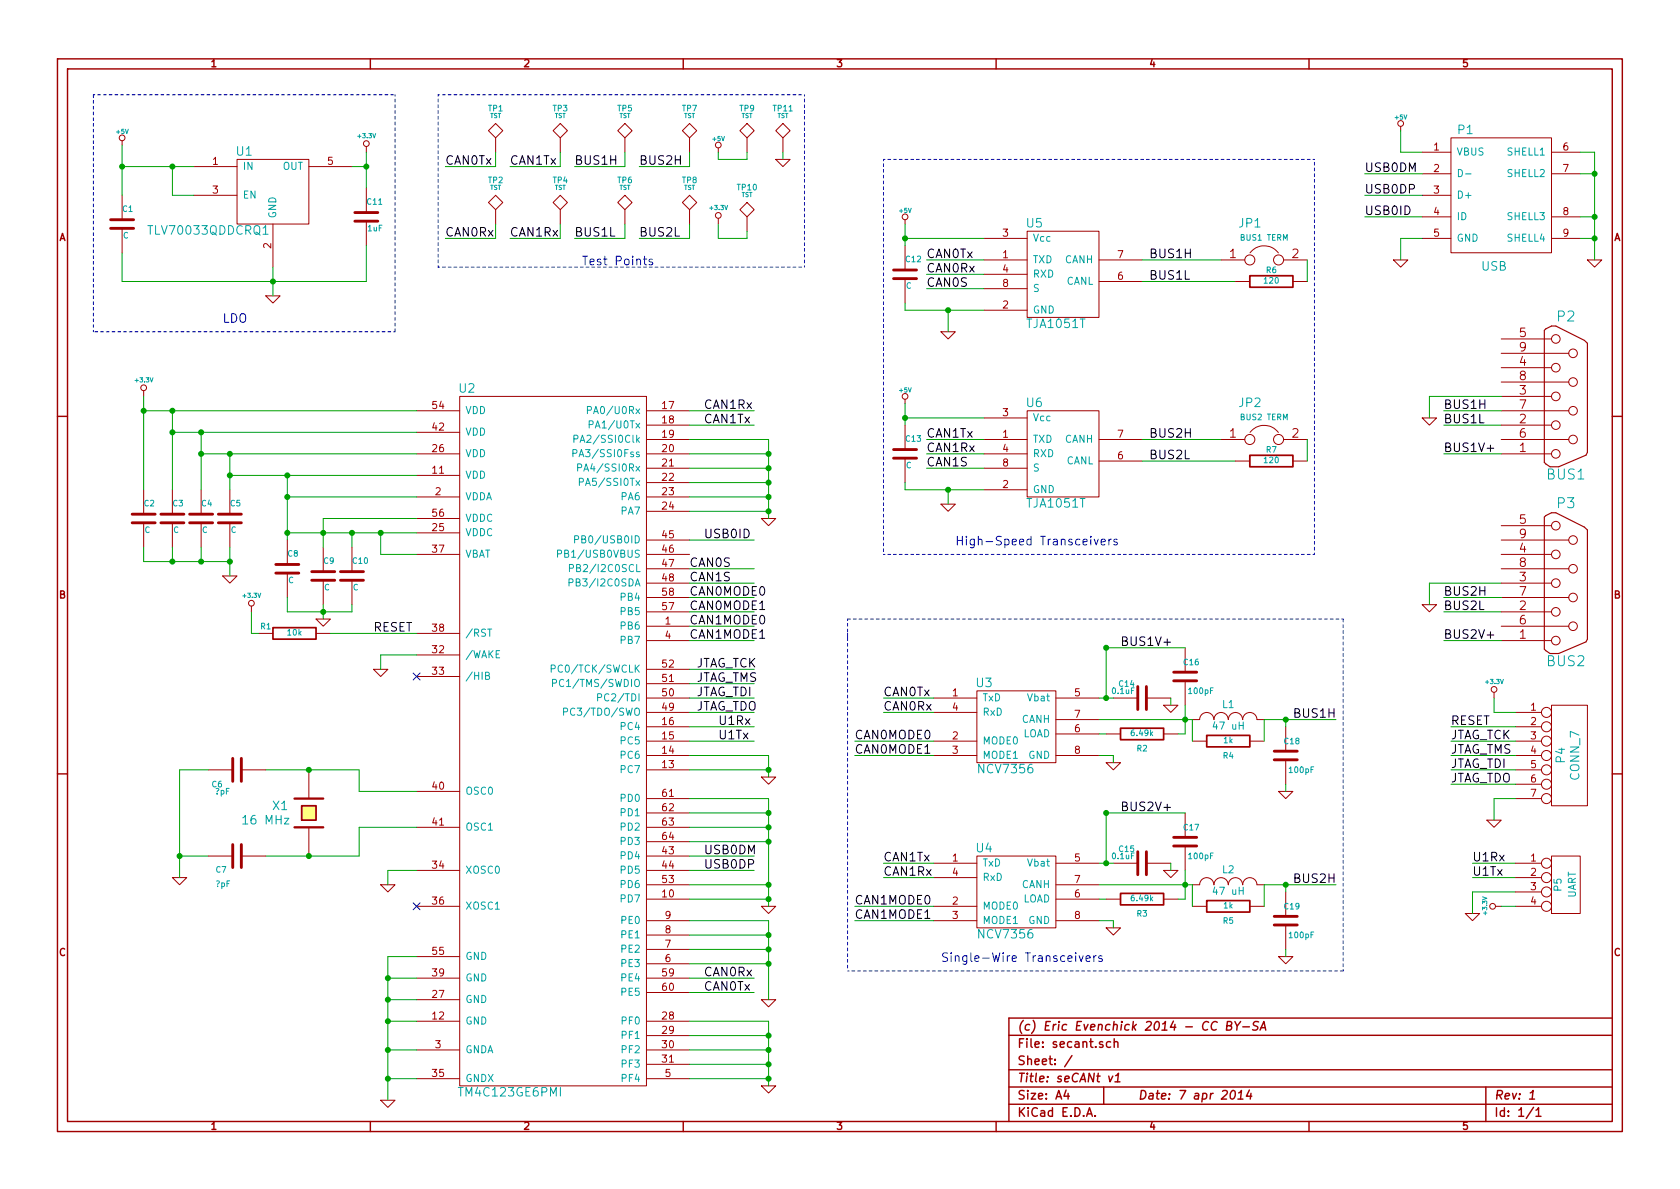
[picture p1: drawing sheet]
EESchema Schematic File Version 2
LIBS:power
LIBS:device
LIBS:transistors
LIBS:conn
LIBS:linear
LIBS:regul
LIBS:74xx
LIBS:cmos4000
LIBS:adc-dac
LIBS:memory
LIBS:xilinx
LIBS:special
LIBS:microcontrollers
LIBS:dsp
LIBS:microchip
LIBS:analog_switches
LIBS:motorola
LIBS:texas
LIBS:intel
LIBS:audio
LIBS:interface
LIBS:digital-audio
LIBS:philips
LIBS:display
LIBS:cypress
LIBS:siliconi
LIBS:opto
LIBS:atmel
LIBS:contrib
LIBS:valves
LIBS:secant
EELAYER 27 0
EELAYER END
$Descr A4 11693 8268
encoding utf-8
Sheet 1 1
Title "seCANt v1"
Date "7 apr 2014"
Rev "1"
Comp "(c) Eric Evenchick 2014 - CC BY-SA"
Comment1 ""
Comment2 ""
Comment3 ""
Comment4 ""
$EndDescr
Text Label 4900 6800 0    60   ~ 0
CAN0Rx
Text Label 4900 6900 0    60   ~ 0
CAN0Tx
Text Label 4900 2850 0    60   ~ 0
CAN1Rx
Text Label 4900 2950 0    60   ~ 0
CAN1Tx
Text Label 4900 5950 0    60   ~ 0
USB0DM
Text Label 4900 6050 0    60   ~ 0
USB0DP
$Comp
L TM4C123GE6PMI U2
U 1 1
P 3850 5250
F 0 "U2" H 3250 7800 60  0000 C CNN
F 1 "TM4C123GE6PMI" H 3550 2900 60  0000 C CNN
F 2 "" H 3850 5250 60  0000 C CNN
F 3 "" H 3850 5250 60  0000 C CNN
	1    3850 5250
	1    0    0    -1  
$EndComp
Text Label 4850 4650 0    60   ~ 0
JTAG_TCK
Text Label 4850 4750 0    60   ~ 0
JTAG_TMS
Text Label 4850 4850 0    60   ~ 0
JTAG_TDI
Text Label 4850 4950 0    60   ~ 0
JTAG_TDO
$Comp
L +3.3V #PWR2
U 1 1
P 1000 2750
F 0 "#PWR2" H 1000 2710 30  0001 C CNN
F 1 "+3.3V" H 1000 2860 30  0000 C CNN
F 2 "" H 1000 2750 60  0000 C CNN
F 3 "" H 1000 2750 60  0000 C CNN
	1    1000 2750
	1    0    0    -1  
$EndComp
$Comp
L C C10
U 1 1
P 2450 4000
F 0 "C10" H 2450 4100 40  0000 L CNN
F 1 "C" H 2456 3915 40  0000 L CNN
F 2 "~" H 2488 3850 30  0000 C CNN
F 3 "~" H 2450 4000 60  0000 C CNN
	1    2450 4000
	1    0    0    -1  
$EndComp
$Comp
L C C9
U 1 1
P 2250 4000
F 0 "C9" H 2250 4100 40  0000 L CNN
F 1 "C" H 2256 3915 40  0000 L CNN
F 2 "~" H 2288 3850 30  0000 C CNN
F 3 "~" H 2250 4000 60  0000 C CNN
	1    2250 4000
	1    0    0    -1  
$EndComp
$Comp
L C C8
U 1 1
P 2000 3950
F 0 "C8" H 2000 4050 40  0000 L CNN
F 1 "C" H 2006 3865 40  0000 L CNN
F 2 "~" H 2038 3800 30  0000 C CNN
F 3 "~" H 2000 3950 60  0000 C CNN
	1    2000 3950
	1    0    0    -1  
$EndComp
$Comp
L C C5
U 1 1
P 1600 3600
F 0 "C5" H 1600 3700 40  0000 L CNN
F 1 "C" H 1606 3515 40  0000 L CNN
F 2 "~" H 1638 3450 30  0000 C CNN
F 3 "~" H 1600 3600 60  0000 C CNN
	1    1600 3600
	1    0    0    -1  
$EndComp
$Comp
L C C4
U 1 1
P 1400 3600
F 0 "C4" H 1400 3700 40  0000 L CNN
F 1 "C" H 1406 3515 40  0000 L CNN
F 2 "~" H 1438 3450 30  0000 C CNN
F 3 "~" H 1400 3600 60  0000 C CNN
	1    1400 3600
	1    0    0    -1  
$EndComp
$Comp
L C C3
U 1 1
P 1200 3600
F 0 "C3" H 1200 3700 40  0000 L CNN
F 1 "C" H 1206 3515 40  0000 L CNN
F 2 "~" H 1238 3450 30  0000 C CNN
F 3 "~" H 1200 3600 60  0000 C CNN
	1    1200 3600
	1    0    0    -1  
$EndComp
$Comp
L C C2
U 1 1
P 1000 3600
F 0 "C2" H 1000 3700 40  0000 L CNN
F 1 "C" H 1006 3515 40  0000 L CNN
F 2 "~" H 1038 3450 30  0000 C CNN
F 3 "~" H 1000 3600 60  0000 C CNN
	1    1000 3600
	1    0    0    -1  
$EndComp
$Comp
L GND #PWR7
U 1 1
P 2250 4300
F 0 "#PWR7" H 2250 4300 30  0001 C CNN
F 1 "GND" H 2250 4230 30  0001 C CNN
F 2 "" H 2250 4300 60  0000 C CNN
F 3 "" H 2250 4300 60  0000 C CNN
	1    2250 4300
	1    0    0    -1  
$EndComp
$Comp
L GND #PWR4
U 1 1
P 1600 4000
F 0 "#PWR4" H 1600 4000 30  0001 C CNN
F 1 "GND" H 1600 3930 30  0001 C CNN
F 2 "" H 1600 4000 60  0000 C CNN
F 3 "" H 1600 4000 60  0000 C CNN
	1    1600 4000
	1    0    0    -1  
$EndComp
$Comp
L GND #PWR11
U 1 1
P 2700 7650
F 0 "#PWR11" H 2700 7650 30  0001 C CNN
F 1 "GND" H 2700 7580 30  0001 C CNN
F 2 "" H 2700 7650 60  0000 C CNN
F 3 "" H 2700 7650 60  0000 C CNN
	1    2700 7650
	1    0    0    -1  
$EndComp
$Comp
L CRYSTAL X1
U 1 1
P 2150 5650
F 0 "X1" V 2200 5850 60  0000 C CNN
F 1 "16 MHz" V 2100 5950 60  0000 C CNN
F 2 "~" H 2150 5650 60  0000 C CNN
F 3 "~" H 2150 5650 60  0000 C CNN
	1    2150 5650
	0    -1   -1   0   
$EndComp
$Comp
L C C6
U 1 1
P 1650 5350
F 0 "C6" V 1550 5450 40  0000 L CNN
F 1 "?pF" V 1500 5400 40  0000 L CNN
F 2 "~" H 1688 5200 30  0000 C CNN
F 3 "~" H 1650 5350 60  0000 C CNN
	1    1650 5350
	0    -1   -1   0   
$EndComp
$Comp
L C C7
U 1 1
P 1650 5950
F 0 "C7" V 1750 5800 40  0000 L CNN
F 1 "?pF" V 1850 5800 40  0000 L CNN
F 2 "~" H 1688 5800 30  0000 C CNN
F 3 "~" H 1650 5950 60  0000 C CNN
	1    1650 5950
	0    1    1    0   
$EndComp
$Comp
L GND #PWR3
U 1 1
P 1250 6100
F 0 "#PWR3" H 1250 6100 30  0001 C CNN
F 1 "GND" H 1250 6030 30  0001 C CNN
F 2 "" H 1250 6100 60  0000 C CNN
F 3 "" H 1250 6100 60  0000 C CNN
	1    1250 6100
	1    0    0    -1  
$EndComp
$Comp
L DB9 P2
U 1 1
P 10900 2750
F 0 "P2" H 10900 3300 70  0000 C CNN
F 1 "BUS1" H 10900 2200 70  0000 C CNN
F 2 "~" H 10900 2750 60  0000 C CNN
F 3 "~" H 10900 2750 60  0000 C CNN
	1    10900 2750
	1    0    0    -1  
$EndComp
$Comp
L DB9 P3
U 1 1
P 10900 4050
F 0 "P3" H 10900 4600 70  0000 C CNN
F 1 "BUS2" H 10900 3500 70  0000 C CNN
F 2 "~" H 10900 4050 60  0000 C CNN
F 3 "~" H 10900 4050 60  0000 C CNN
	1    10900 4050
	1    0    0    -1  
$EndComp
Text Label 10050 2850 0    60   ~ 0
BUS1H
Text Label 10050 2950 0    60   ~ 0
BUS1L
Text Label 10050 4150 0    60   ~ 0
BUS2H
Text Label 10050 4250 0    60   ~ 0
BUS2L
$Comp
L TJA1051T U5
U 1 1
P 7350 1900
F 0 "U5" H 7200 2250 60  0000 C CNN
F 1 "TJA1051T" H 7350 1550 60  0000 C CNN
F 2 "" H 7350 1900 60  0000 C CNN
F 3 "" H 7350 1900 60  0000 C CNN
	1    7350 1900
	1    0    0    -1  
$EndComp
$Comp
L TJA1051T U6
U 1 1
P 7350 3150
F 0 "U6" H 7200 3500 60  0000 C CNN
F 1 "TJA1051T" H 7350 2800 60  0000 C CNN
F 2 "" H 7350 3150 60  0000 C CNN
F 3 "" H 7350 3150 60  0000 C CNN
	1    7350 3150
	1    0    0    -1  
$EndComp
Text Label 6450 1900 0    60   ~ 0
CAN0Rx
Text Label 6450 1800 0    60   ~ 0
CAN0Tx
Text Label 6450 3150 0    60   ~ 0
CAN1Rx
Text Label 6450 3050 0    60   ~ 0
CAN1Tx
$Comp
L GND #PWR22
U 1 1
P 6600 2300
F 0 "#PWR22" H 6600 2300 30  0001 C CNN
F 1 "GND" H 6600 2230 30  0001 C CNN
F 2 "" H 6600 2300 60  0000 C CNN
F 3 "" H 6600 2300 60  0000 C CNN
	1    6600 2300
	1    0    0    -1  
$EndComp
$Comp
L GND #PWR23
U 1 1
P 6600 3500
F 0 "#PWR23" H 6600 3500 30  0001 C CNN
F 1 "GND" H 6600 3430 30  0001 C CNN
F 2 "" H 6600 3500 60  0000 C CNN
F 3 "" H 6600 3500 60  0000 C CNN
	1    6600 3500
	1    0    0    -1  
$EndComp
$Comp
L +5V #PWR21
U 1 1
P 6300 2800
F 0 "#PWR21" H 6300 2890 20  0001 C CNN
F 1 "+5V" H 6300 2890 30  0000 C CNN
F 2 "" H 6300 2800 60  0000 C CNN
F 3 "" H 6300 2800 60  0000 C CNN
	1    6300 2800
	1    0    0    -1  
$EndComp
$Comp
L C C13
U 1 1
P 6300 3150
F 0 "C13" H 6300 3250 40  0000 L CNN
F 1 "C" H 6306 3065 40  0000 L CNN
F 2 "~" H 6338 3000 30  0000 C CNN
F 3 "~" H 6300 3150 60  0000 C CNN
	1    6300 3150
	1    0    0    -1  
$EndComp
$Comp
L C C12
U 1 1
P 6300 1900
F 0 "C12" H 6300 2000 40  0000 L CNN
F 1 "C" H 6306 1815 40  0000 L CNN
F 2 "~" H 6338 1750 30  0000 C CNN
F 3 "~" H 6300 1900 60  0000 C CNN
	1    6300 1900
	1    0    0    -1  
$EndComp
$Comp
L +5V #PWR20
U 1 1
P 6300 1550
F 0 "#PWR20" H 6300 1640 20  0001 C CNN
F 1 "+5V" H 6300 1640 30  0000 C CNN
F 2 "" H 6300 1550 60  0000 C CNN
F 3 "" H 6300 1550 60  0000 C CNN
	1    6300 1550
	1    0    0    -1  
$EndComp
Text Label 8000 1800 0    60   ~ 0
BUS1H
Text Label 8000 1950 0    60   ~ 0
BUS1L
Text Label 8000 3050 0    60   ~ 0
BUS2H
Text Label 8000 3200 0    60   ~ 0
BUS2L
$Comp
L TLV700XX U1
U 1 1
P 1900 1300
F 0 "U1" H 1700 1550 60  0000 C CNN
F 1 "TLV70033QDDCRQ1" H 1450 1000 60  0000 C CNN
F 2 "" H 1500 1300 60  0000 C CNN
F 3 "" H 1500 1300 60  0000 C CNN
F 4 "TLV70033QDDCRQ1" H 1900 1300 60  0001 C CNN "Manufacturer P/N"
	1    1900 1300
	1    0    0    -1  
$EndComp
$Comp
L +5V #PWR1
U 1 1
P 850 1000
F 0 "#PWR1" H 850 1090 20  0001 C CNN
F 1 "+5V" H 850 1090 30  0000 C CNN
F 2 "" H 850 1000 60  0000 C CNN
F 3 "" H 850 1000 60  0000 C CNN
	1    850  1000
	1    0    0    -1  
$EndComp
$Comp
L GND #PWR6
U 1 1
P 1900 2050
F 0 "#PWR6" H 1900 2050 30  0001 C CNN
F 1 "GND" H 1900 1980 30  0001 C CNN
F 2 "" H 1900 2050 60  0000 C CNN
F 3 "" H 1900 2050 60  0000 C CNN
	1    1900 2050
	1    0    0    -1  
$EndComp
$Comp
L C C1
U 1 1
P 850 1550
F 0 "C1" H 850 1650 40  0000 L CNN
F 1 "C" H 856 1465 40  0000 L CNN
F 2 "~" H 888 1400 30  0000 C CNN
F 3 "~" H 850 1550 60  0000 C CNN
	1    850  1550
	1    0    0    -1  
$EndComp
$Comp
L C C11
U 1 1
P 2550 1500
F 0 "C11" H 2550 1600 40  0000 L CNN
F 1 "1uF" H 2556 1415 40  0000 L CNN
F 2 "~" H 2588 1350 30  0000 C CNN
F 3 "~" H 2550 1500 60  0000 C CNN
	1    2550 1500
	1    0    0    -1  
$EndComp
$Comp
L +3.3V #PWR8
U 1 1
P 2550 1050
F 0 "#PWR8" H 2550 1010 30  0001 C CNN
F 1 "+3.3V" H 2550 1160 30  0000 C CNN
F 2 "" H 2550 1050 60  0000 C CNN
F 3 "" H 2550 1050 60  0000 C CNN
	1    2550 1050
	1    0    0    -1  
$EndComp
Text Label 10100 5150 0    60   ~ 0
JTAG_TCK
Text Label 10100 5250 0    60   ~ 0
JTAG_TMS
Text Label 10100 5350 0    60   ~ 0
JTAG_TDI
Text Label 10100 5450 0    60   ~ 0
JTAG_TDO
$Comp
L GND #PWR36
U 1 1
P 10400 5700
F 0 "#PWR36" H 10400 5700 30  0001 C CNN
F 1 "GND" H 10400 5630 30  0001 C CNN
F 2 "" H 10400 5700 60  0000 C CNN
F 3 "" H 10400 5700 60  0000 C CNN
	1    10400 5700
	1    0    0    -1  
$EndComp
$Comp
L +3.3V #PWR35
U 1 1
P 10400 4850
F 0 "#PWR35" H 10400 4810 30  0001 C CNN
F 1 "+3.3V" H 10400 4960 30  0000 C CNN
F 2 "" H 10400 4850 60  0000 C CNN
F 3 "" H 10400 4850 60  0000 C CNN
	1    10400 4850
	1    0    0    -1  
$EndComp
$Comp
L CONN_7 P4
U 1 1
P 10900 5250
F 0 "P4" V 10870 5250 60  0000 C CNN
F 1 "CONN_7" V 10970 5250 60  0000 C CNN
F 2 "~" H 10900 5250 60  0000 C CNN
F 3 "~" H 10900 5250 60  0000 C CNN
	1    10900 5250
	1    0    0    -1  
$EndComp
Text Label 10100 5050 0    60   ~ 0
RESET
$Comp
L R R1
U 1 1
P 2050 4400
F 0 "R1" V 2100 4600 40  0000 C CNN
F 1 "10k" V 2057 4401 40  0000 C CNN
F 2 "~" V 1980 4400 30  0000 C CNN
F 3 "~" H 2050 4400 30  0000 C CNN
	1    2050 4400
	0    -1   -1   0   
$EndComp
$Comp
L +3.3V #PWR5
U 1 1
P 1750 4250
F 0 "#PWR5" H 1750 4210 30  0001 C CNN
F 1 "+3.3V" H 1750 4360 30  0000 C CNN
F 2 "" H 1750 4250 60  0000 C CNN
F 3 "" H 1750 4250 60  0000 C CNN
	1    1750 4250
	1    0    0    -1  
$EndComp
Text Label 2600 4400 0    60   ~ 0
RESET
$Comp
L USB-MINI-B P1
U 1 1
P 10450 1350
F 0 "P1" H 10200 1800 60  0000 C CNN
F 1 "USB" H 10400 850 60  0000 C CNN
F 2 "~" H 10450 1350 60  0000 C CNN
F 3 "~" H 10450 1350 60  0000 C CNN
	1    10450 1350
	1    0    0    -1  
$EndComp
$Comp
L +5V #PWR30
U 1 1
P 9750 900
F 0 "#PWR30" H 9750 990 20  0001 C CNN
F 1 "+5V" H 9750 990 30  0000 C CNN
F 2 "" H 9750 900 60  0000 C CNN
F 3 "" H 9750 900 60  0000 C CNN
	1    9750 900 
	1    0    0    -1  
$EndComp
Text Label 9500 1200 0    60   ~ 0
USB0DM
Text Label 9500 1350 0    60   ~ 0
USB0DP
$Comp
L GND #PWR31
U 1 1
P 9750 1800
F 0 "#PWR31" H 9750 1800 30  0001 C CNN
F 1 "GND" H 9750 1730 30  0001 C CNN
F 2 "" H 9750 1800 60  0000 C CNN
F 3 "" H 9750 1800 60  0000 C CNN
	1    9750 1800
	1    0    0    -1  
$EndComp
Text Label 4900 3750 0    60   ~ 0
USB0ID
Text Label 9500 1500 0    60   ~ 0
USB0ID
$Comp
L GND #PWR38
U 1 1
P 11100 1800
F 0 "#PWR38" H 11100 1800 30  0001 C CNN
F 1 "GND" H 11100 1730 30  0001 C CNN
F 2 "" H 11100 1800 60  0000 C CNN
F 3 "" H 11100 1800 60  0000 C CNN
	1    11100 1800
	1    0    0    -1  
$EndComp
$Comp
L NCV7356 U3
U 1 1
P 7050 5050
F 0 "U3" H 6850 5350 60  0000 C CNN
F 1 "NCV7356" H 7000 4750 60  0000 C CNN
F 2 "" H 6850 4900 60  0000 C CNN
F 3 "" H 6850 4900 60  0000 C CNN
	1    7050 5050
	1    0    0    -1  
$EndComp
$Comp
L NCV7356 U4
U 1 1
P 7050 6200
F 0 "U4" H 6850 6500 60  0000 C CNN
F 1 "NCV7356" H 7000 5900 60  0000 C CNN
F 2 "" H 6850 6050 60  0000 C CNN
F 3 "" H 6850 6050 60  0000 C CNN
	1    7050 6200
	1    0    0    -1  
$EndComp
Text Label 6150 6000 0    60   ~ 0
CAN1Tx
Text Label 6150 6100 0    60   ~ 0
CAN1Rx
Text Label 6150 4850 0    60   ~ 0
CAN0Tx
Text Label 6150 4950 0    60   ~ 0
CAN0Rx
$Comp
L GND #PWR25
U 1 1
P 7750 6450
F 0 "#PWR25" H 7750 6450 30  0001 C CNN
F 1 "GND" H 7750 6380 30  0001 C CNN
F 2 "" H 7750 6450 60  0000 C CNN
F 3 "" H 7750 6450 60  0000 C CNN
	1    7750 6450
	1    0    0    -1  
$EndComp
Text Label 5950 5150 0    60   ~ 0
CAN0MODE0
Text Label 5950 5250 0    60   ~ 0
CAN0MODE1
Text Label 5950 6400 0    60   ~ 0
CAN1MODE1
Text Label 5950 6300 0    60   ~ 0
CAN1MODE0
$Comp
L GND #PWR33
U 1 1
P 9950 4200
F 0 "#PWR33" H 9950 4200 30  0001 C CNN
F 1 "GND" H 9950 4130 30  0001 C CNN
F 2 "" H 9950 4200 60  0000 C CNN
F 3 "" H 9950 4200 60  0000 C CNN
	1    9950 4200
	1    0    0    -1  
$EndComp
$Comp
L GND #PWR32
U 1 1
P 9950 2900
F 0 "#PWR32" H 9950 2900 30  0001 C CNN
F 1 "GND" H 9950 2830 30  0001 C CNN
F 2 "" H 9950 2900 60  0000 C CNN
F 3 "" H 9950 2900 60  0000 C CNN
	1    9950 2900
	1    0    0    -1  
$EndComp
$Comp
L R R3
U 1 1
P 7950 6250
F 0 "R3" V 7850 6250 40  0000 C CNN
F 1 "6.49k" V 7957 6251 40  0000 C CNN
F 2 "~" V 7880 6250 30  0000 C CNN
F 3 "~" H 7950 6250 30  0000 C CNN
	1    7950 6250
	0    -1   -1   0   
$EndComp
$Comp
L INDUCTOR_SMALL L2
U 1 1
P 8550 6150
F 0 "L2" H 8550 6250 50  0000 C CNN
F 1 "47 uH" H 8550 6100 50  0000 C CNN
F 2 "~" H 8550 6150 60  0000 C CNN
F 3 "~" H 8550 6150 60  0000 C CNN
	1    8550 6150
	1    0    0    -1  
$EndComp
$Comp
L R R5
U 1 1
P 8550 6300
F 0 "R5" V 8450 6300 40  0000 C CNN
F 1 "1k" V 8557 6301 40  0000 C CNN
F 2 "~" V 8480 6300 30  0000 C CNN
F 3 "~" H 8550 6300 30  0000 C CNN
	1    8550 6300
	0    -1   -1   0   
$EndComp
$Comp
L C C15
U 1 1
P 7950 6000
F 0 "C15" V 8050 6050 40  0000 L CNN
F 1 "0.1uF" V 8000 6050 40  0000 L CNN
F 2 "~" H 7988 5850 30  0000 C CNN
F 3 "~" H 7950 6000 60  0000 C CNN
	1    7950 6000
	0    -1   -1   0   
$EndComp
$Comp
L GND #PWR27
U 1 1
P 8150 6050
F 0 "#PWR27" H 8150 6050 30  0001 C CNN
F 1 "GND" H 8150 5980 30  0001 C CNN
F 2 "" H 8150 6050 60  0000 C CNN
F 3 "" H 8150 6050 60  0000 C CNN
	1    8150 6050
	1    0    0    -1  
$EndComp
$Comp
L GND #PWR29
U 1 1
P 8950 6650
F 0 "#PWR29" H 8950 6650 30  0001 C CNN
F 1 "GND" H 8950 6580 30  0001 C CNN
F 2 "" H 8950 6650 60  0000 C CNN
F 3 "" H 8950 6650 60  0000 C CNN
	1    8950 6650
	1    0    0    -1  
$EndComp
Text Label 9000 6150 0    60   ~ 0
BUS2H
$Comp
L C C17
U 1 1
P 8250 5850
F 0 "C17" H 8150 5750 40  0000 L CNN
F 1 "100pF" H 8050 5950 40  0000 L CNN
F 2 "~" H 8288 5700 30  0000 C CNN
F 3 "~" H 8250 5850 60  0000 C CNN
	1    8250 5850
	-1   0    0    1   
$EndComp
$Comp
L C C19
U 1 1
P 8950 6400
F 0 "C19" H 8850 6300 40  0000 L CNN
F 1 "100pF" H 8750 6500 40  0000 L CNN
F 2 "~" H 8988 6250 30  0000 C CNN
F 3 "~" H 8950 6400 60  0000 C CNN
	1    8950 6400
	-1   0    0    1   
$EndComp
$Comp
L GND #PWR24
U 1 1
P 7750 5300
F 0 "#PWR24" H 7750 5300 30  0001 C CNN
F 1 "GND" H 7750 5230 30  0001 C CNN
F 2 "" H 7750 5300 60  0000 C CNN
F 3 "" H 7750 5300 60  0000 C CNN
	1    7750 5300
	1    0    0    -1  
$EndComp
$Comp
L R R2
U 1 1
P 7950 5100
F 0 "R2" V 7850 5100 40  0000 C CNN
F 1 "6.49k" V 7957 5101 40  0000 C CNN
F 2 "~" V 7880 5100 30  0000 C CNN
F 3 "~" H 7950 5100 30  0000 C CNN
	1    7950 5100
	0    -1   -1   0   
$EndComp
$Comp
L INDUCTOR_SMALL L1
U 1 1
P 8550 5000
F 0 "L1" H 8550 5100 50  0000 C CNN
F 1 "47 uH" H 8550 4950 50  0000 C CNN
F 2 "~" H 8550 5000 60  0000 C CNN
F 3 "~" H 8550 5000 60  0000 C CNN
	1    8550 5000
	1    0    0    -1  
$EndComp
$Comp
L R R4
U 1 1
P 8550 5150
F 0 "R4" V 8450 5150 40  0000 C CNN
F 1 "1k" V 8557 5151 40  0000 C CNN
F 2 "~" V 8480 5150 30  0000 C CNN
F 3 "~" H 8550 5150 30  0000 C CNN
	1    8550 5150
	0    -1   -1   0   
$EndComp
$Comp
L C C14
U 1 1
P 7950 4850
F 0 "C14" V 8050 4900 40  0000 L CNN
F 1 "0.1uF" V 8000 4900 40  0000 L CNN
F 2 "~" H 7988 4700 30  0000 C CNN
F 3 "~" H 7950 4850 60  0000 C CNN
	1    7950 4850
	0    -1   -1   0   
$EndComp
$Comp
L GND #PWR26
U 1 1
P 8150 4900
F 0 "#PWR26" H 8150 4900 30  0001 C CNN
F 1 "GND" H 8150 4830 30  0001 C CNN
F 2 "" H 8150 4900 60  0000 C CNN
F 3 "" H 8150 4900 60  0000 C CNN
	1    8150 4900
	1    0    0    -1  
$EndComp
$Comp
L GND #PWR28
U 1 1
P 8950 5500
F 0 "#PWR28" H 8950 5500 30  0001 C CNN
F 1 "GND" H 8950 5430 30  0001 C CNN
F 2 "" H 8950 5500 60  0000 C CNN
F 3 "" H 8950 5500 60  0000 C CNN
	1    8950 5500
	1    0    0    -1  
$EndComp
Text Label 9000 5000 0    60   ~ 0
BUS1H
$Comp
L C C16
U 1 1
P 8250 4700
F 0 "C16" H 8150 4600 40  0000 L CNN
F 1 "100pF" H 8050 4800 40  0000 L CNN
F 2 "~" H 8288 4550 30  0000 C CNN
F 3 "~" H 8250 4700 60  0000 C CNN
	1    8250 4700
	-1   0    0    1   
$EndComp
$Comp
L C C18
U 1 1
P 8950 5250
F 0 "C18" H 8850 5150 40  0000 L CNN
F 1 "100pF" H 8750 5350 40  0000 L CNN
F 2 "~" H 8988 5100 30  0000 C CNN
F 3 "~" H 8950 5250 60  0000 C CNN
	1    8950 5250
	-1   0    0    1   
$EndComp
Text Label 10050 3150 0    60   ~ 0
BUS1V+
Text Label 10050 4450 0    60   ~ 0
BUS2V+
Text Label 7800 4500 0    60   ~ 0
BUS1V+
Text Label 7800 5650 0    60   ~ 0
BUS2V+
Text Label 6450 2000 0    60   ~ 0
CAN0S
Text Label 6450 3250 0    60   ~ 0
CAN1S
Text Label 4800 3950 0    60   ~ 0
CAN0S
Text Label 4800 4050 0    60   ~ 0
CAN1S
Text Label 4800 4150 0    60   ~ 0
CAN0MODE0
Text Label 4800 4250 0    60   ~ 0
CAN0MODE1
Text Label 4800 4350 0    60   ~ 0
CAN1MODE0
Text Label 4800 4450 0    60   ~ 0
CAN1MODE1
Text Label 5000 5050 0    60   ~ 0
U1Rx
Text Label 5000 5150 0    60   ~ 0
U1Tx
Wire Wire Line
	6500 6000 6150 6000
Wire Wire Line
	6150 6100 6500 6100
Connection ~ 11100 1200
Wire Wire Line
	11000 1050 11100 1050
Connection ~ 11100 1500
Wire Wire Line
	11000 1200 11100 1200
Connection ~ 11100 1650
Wire Wire Line
	11100 1500 11000 1500
Wire Wire Line
	11100 1650 11000 1650
Wire Wire Line
	11100 1050 11100 1800
Wire Wire Line
	9500 1500 9900 1500
Wire Wire Line
	4800 3750 5250 3750
Wire Wire Line
	9500 1200 9900 1200
Wire Wire Line
	9900 1350 9500 1350
Wire Wire Line
	9750 1650 9750 1800
Wire Wire Line
	9900 1650 9750 1650
Wire Wire Line
	9750 1050 9900 1050
Wire Wire Line
	9750 900  9750 1050
Wire Wire Line
	1750 4400 1800 4400
Wire Wire Line
	1750 4250 1750 4400
Wire Wire Line
	2300 4400 2900 4400
Wire Wire Line
	10550 5050 10100 5050
Wire Wire Line
	10400 5550 10550 5550
Wire Wire Line
	10400 5700 10400 5550
Wire Wire Line
	10400 4950 10550 4950
Wire Wire Line
	10400 4850 10400 4950
Wire Wire Line
	10550 5450 10100 5450
Wire Wire Line
	10100 5350 10550 5350
Wire Wire Line
	10550 5250 10100 5250
Wire Wire Line
	10100 5150 10550 5150
Connection ~ 1200 1150
Wire Wire Line
	1200 1350 1200 1150
Wire Wire Line
	1350 1350 1200 1350
Connection ~ 2550 1150
Wire Wire Line
	2550 1950 2550 1700
Wire Wire Line
	2550 1050 2550 1300
Wire Wire Line
	2450 1150 2550 1150
Connection ~ 1900 1950
Wire Wire Line
	1900 1850 1900 2050
Wire Wire Line
	850  1950 2550 1950
Wire Wire Line
	850  1150 1350 1150
Wire Wire Line
	7950 3200 8600 3200
Wire Wire Line
	7950 3050 8500 3050
Wire Wire Line
	7950 1950 8600 1950
Wire Wire Line
	7950 1800 8500 1800
Connection ~ 6600 2150
Wire Wire Line
	6600 2300 6600 2150
Connection ~ 6300 1650
Wire Wire Line
	6300 2150 6300 2100
Connection ~ 6600 3400
Wire Wire Line
	6600 3500 6600 3400
Connection ~ 6300 2900
Wire Wire Line
	6300 3350 6300 3400
Wire Wire Line
	6300 1650 6850 1650
Wire Wire Line
	6300 1550 6300 1700
Wire Wire Line
	4800 6800 5250 6800
Wire Wire Line
	4800 6900 5250 6900
Wire Wire Line
	4800 2850 5250 2850
Wire Wire Line
	4800 2950 5250 2950
Wire Wire Line
	4800 5950 5250 5950
Wire Wire Line
	4800 6050 5250 6050
Wire Wire Line
	5250 4650 4800 4650
Wire Wire Line
	4800 4750 5250 4750
Wire Wire Line
	4800 4850 5250 4850
Wire Wire Line
	4800 4950 5250 4950
Wire Wire Line
	2000 3700 2900 3700
Wire Wire Line
	2450 3700 2450 3800
Connection ~ 2450 3700
Wire Wire Line
	2000 3300 2000 3750
Wire Wire Line
	2000 3450 2900 3450
Wire Wire Line
	1600 3300 2900 3300
Wire Wire Line
	1600 3150 1600 3400
Wire Wire Line
	1400 3000 1400 3400
Wire Wire Line
	1400 3150 2900 3150
Wire Wire Line
	1200 3000 2900 3000
Wire Wire Line
	1200 2850 1200 3400
Wire Wire Line
	1000 2850 2900 2850
Wire Wire Line
	1000 2750 1000 3400
Connection ~ 1000 2850
Connection ~ 1200 3000
Connection ~ 1200 2850
Connection ~ 1400 3150
Connection ~ 1400 3000
Connection ~ 1600 3300
Connection ~ 1600 3150
Connection ~ 2000 3450
Connection ~ 2000 3300
Connection ~ 2250 3700
Wire Wire Line
	2450 4250 2450 4200
Connection ~ 2250 4250
Wire Wire Line
	2250 4200 2250 4300
Wire Wire Line
	2000 4250 2450 4250
Connection ~ 2000 3700
Wire Wire Line
	2250 3600 2250 3800
Wire Wire Line
	2000 4250 2000 4150
Wire Wire Line
	1000 3800 1000 3900
Wire Wire Line
	1000 3900 1600 3900
Wire Wire Line
	1600 3800 1600 4000
Connection ~ 1600 3900
Wire Wire Line
	1400 3900 1400 3800
Connection ~ 1400 3900
Wire Wire Line
	1200 3800 1200 3900
Connection ~ 1200 3900
Wire Wire Line
	2700 6650 2700 7650
Wire Wire Line
	2700 7500 2900 7500
Wire Wire Line
	2700 7300 2900 7300
Connection ~ 2700 7500
Wire Wire Line
	2700 7100 2900 7100
Connection ~ 2700 7300
Wire Wire Line
	2700 6950 2900 6950
Connection ~ 2700 7100
Wire Wire Line
	2900 6800 2700 6800
Connection ~ 2700 6950
Wire Wire Line
	2900 6650 2700 6650
Connection ~ 2700 6800
Wire Wire Line
	1850 5350 2500 5350
Wire Wire Line
	2500 5350 2500 5500
Wire Wire Line
	2500 5500 2900 5500
Wire Wire Line
	2500 5750 2900 5750
Wire Wire Line
	2500 5950 2500 5750
Wire Wire Line
	1850 5950 2500 5950
Connection ~ 2150 5350
Connection ~ 2150 5950
Wire Wire Line
	1450 5350 1250 5350
Wire Wire Line
	1250 5350 1250 6100
Wire Wire Line
	1450 5950 1250 5950
Connection ~ 1250 5950
Wire Wire Line
	10450 4150 10050 4150
Wire Wire Line
	10450 4250 10050 4250
Wire Wire Line
	10450 2850 10050 2850
Wire Wire Line
	10450 2950 10050 2950
Wire Wire Line
	6450 1800 6850 1800
Wire Wire Line
	6450 1900 6850 1900
Wire Wire Line
	6450 3050 6850 3050
Wire Wire Line
	6450 3150 6850 3150
Wire Wire Line
	6300 2150 6850 2150
Wire Wire Line
	6300 3400 6850 3400
Wire Wire Line
	6850 2900 6300 2900
Wire Wire Line
	6300 2800 6300 2950
Wire Wire Line
	6150 4850 6500 4850
Wire Wire Line
	6500 4950 6150 4950
Wire Wire Line
	7650 6400 7750 6400
Wire Wire Line
	7750 6400 7750 6450
Wire Wire Line
	5950 5150 6500 5150
Wire Wire Line
	5950 5250 6500 5250
Wire Wire Line
	5950 6300 6500 6300
Wire Wire Line
	5950 6400 6500 6400
Wire Wire Line
	9950 4200 9950 4050
Wire Wire Line
	9950 4050 10450 4050
Wire Wire Line
	9950 2900 9950 2750
Wire Wire Line
	9950 2750 10450 2750
Wire Wire Line
	10050 3150 10450 3150
Wire Wire Line
	10050 4450 10450 4450
Wire Wire Line
	7650 6150 8300 6150
Wire Wire Line
	7650 6250 7700 6250
Wire Wire Line
	8250 6250 8200 6250
Wire Wire Line
	8250 6050 8250 6250
Connection ~ 8250 6150
Wire Wire Line
	8300 6150 8300 6300
Wire Wire Line
	8800 6300 8800 6150
Wire Wire Line
	7650 6000 7750 6000
Connection ~ 7700 6000
Wire Wire Line
	8150 6000 8150 6050
Wire Wire Line
	8800 6150 9300 6150
Wire Wire Line
	8950 6600 8950 6650
Wire Wire Line
	8950 6200 8950 6150
Connection ~ 8950 6150
Wire Wire Line
	8250 5650 7700 5650
Connection ~ 7700 5650
Wire Wire Line
	7650 5250 7750 5250
Wire Wire Line
	7750 5250 7750 5300
Wire Wire Line
	7650 5000 8300 5000
Wire Wire Line
	7650 5100 7700 5100
Wire Wire Line
	8250 5100 8200 5100
Wire Wire Line
	8250 4900 8250 5100
Connection ~ 8250 5000
Wire Wire Line
	8300 5000 8300 5150
Wire Wire Line
	8800 5150 8800 5000
Wire Wire Line
	7650 4850 7750 4850
Connection ~ 7700 4850
Wire Wire Line
	8150 4850 8150 4900
Wire Wire Line
	8800 5000 9300 5000
Wire Wire Line
	8950 5450 8950 5500
Wire Wire Line
	8950 5050 8950 5000
Connection ~ 8950 5000
Wire Wire Line
	8250 4500 7700 4500
Connection ~ 7700 4500
Wire Wire Line
	7700 5650 7700 6000
Wire Wire Line
	7700 4500 7700 4850
Wire Wire Line
	6850 2000 6450 2000
Wire Wire Line
	6850 3250 6450 3250
Wire Wire Line
	4800 3950 5250 3950
Wire Wire Line
	4800 4050 5250 4050
Wire Wire Line
	4800 4150 5250 4150
Wire Wire Line
	4800 4250 5250 4250
Wire Wire Line
	4800 4350 5250 4350
Wire Wire Line
	4800 4450 5250 4450
Wire Wire Line
	850  1000 850  1350
Wire Wire Line
	850  1750 850  1950
Connection ~ 850  1150
Wire Wire Line
	4800 5050 5250 5050
Wire Wire Line
	4800 5150 5250 5150
Wire Wire Line
	10550 6000 10250 6000
Wire Wire Line
	10550 6100 10250 6100
$Comp
L GND #PWR34
U 1 1
P 10250 6350
F 0 "#PWR34" H 10250 6350 30  0001 C CNN
F 1 "GND" H 10250 6280 30  0001 C CNN
F 2 "" H 10250 6350 60  0000 C CNN
F 3 "" H 10250 6350 60  0000 C CNN
	1    10250 6350
	1    0    0    -1  
$EndComp
Wire Wire Line
	10550 6200 10250 6200
Wire Wire Line
	10250 6200 10250 6350
Text Label 10250 6000 0    60   ~ 0
U1Rx
Text Label 10250 6100 0    60   ~ 0
U1Tx
Wire Wire Line
	2900 3600 2250 3600
Wire Wire Line
	2900 3850 2650 3850
Wire Wire Line
	2650 3850 2650 3700
Connection ~ 2650 3700
$Comp
L GND #PWR9
U 1 1
P 2650 4650
F 0 "#PWR9" H 2650 4650 30  0001 C CNN
F 1 "GND" H 2650 4580 30  0001 C CNN
F 2 "" H 2650 4650 60  0000 C CNN
F 3 "" H 2650 4650 60  0000 C CNN
	1    2650 4650
	1    0    0    -1  
$EndComp
Wire Wire Line
	2650 4650 2650 4550
Wire Wire Line
	2650 4550 2900 4550
$Comp
L GND #PWR10
U 1 1
P 2700 6150
F 0 "#PWR10" H 2700 6150 30  0001 C CNN
F 1 "GND" H 2700 6080 30  0001 C CNN
F 2 "" H 2700 6150 60  0000 C CNN
F 3 "" H 2700 6150 60  0000 C CNN
	1    2700 6150
	1    0    0    -1  
$EndComp
Wire Wire Line
	2700 6150 2700 6050
Wire Wire Line
	2700 6050 2900 6050
NoConn ~ 2900 4700
NoConn ~ 2900 6300
$Comp
L GND #PWR18
U 1 1
P 5350 7550
F 0 "#PWR18" H 5350 7550 30  0001 C CNN
F 1 "GND" H 5350 7480 30  0001 C CNN
F 2 "" H 5350 7550 60  0000 C CNN
F 3 "" H 5350 7550 60  0000 C CNN
	1    5350 7550
	1    0    0    -1  
$EndComp
Wire Wire Line
	4800 7100 5350 7100
Wire Wire Line
	5350 7500 4800 7500
Wire Wire Line
	5350 7400 4800 7400
Wire Wire Line
	5350 7300 4800 7300
Wire Wire Line
	4800 7200 5350 7200
$Comp
L GND #PWR17
U 1 1
P 5350 6950
F 0 "#PWR17" H 5350 6950 30  0001 C CNN
F 1 "GND" H 5350 6880 30  0001 C CNN
F 2 "" H 5350 6950 60  0000 C CNN
F 3 "" H 5350 6950 60  0000 C CNN
	1    5350 6950
	1    0    0    -1  
$EndComp
Wire Wire Line
	5350 7100 5350 7550
Connection ~ 5350 7500
Connection ~ 5350 7400
Connection ~ 5350 7300
Connection ~ 5350 7200
Wire Wire Line
	5350 6700 4800 6700
Wire Wire Line
	5350 6400 5350 6950
Wire Wire Line
	4800 6600 5350 6600
Connection ~ 5350 6700
Wire Wire Line
	4800 6500 5350 6500
Connection ~ 5350 6600
Wire Wire Line
	4800 6400 5350 6400
Connection ~ 5350 6500
$Comp
L GND #PWR16
U 1 1
P 5350 6300
F 0 "#PWR16" H 5350 6300 30  0001 C CNN
F 1 "GND" H 5350 6230 30  0001 C CNN
F 2 "" H 5350 6300 60  0000 C CNN
F 3 "" H 5350 6300 60  0000 C CNN
	1    5350 6300
	1    0    0    -1  
$EndComp
Wire Wire Line
	5350 6250 4800 6250
Wire Wire Line
	5350 5550 5350 6300
Wire Wire Line
	4800 6150 5350 6150
Connection ~ 5350 6250
Wire Wire Line
	4800 5850 5350 5850
Connection ~ 5350 6150
Wire Wire Line
	4800 5750 5350 5750
Connection ~ 5350 5850
Wire Wire Line
	4800 5650 5350 5650
Connection ~ 5350 5750
Wire Wire Line
	4800 5550 5350 5550
Connection ~ 5350 5650
$Comp
L GND #PWR15
U 1 1
P 5350 5400
F 0 "#PWR15" H 5350 5400 30  0001 C CNN
F 1 "GND" H 5350 5330 30  0001 C CNN
F 2 "" H 5350 5400 60  0000 C CNN
F 3 "" H 5350 5400 60  0000 C CNN
	1    5350 5400
	1    0    0    -1  
$EndComp
Wire Wire Line
	4800 5350 5350 5350
Wire Wire Line
	5350 5250 5350 5400
Wire Wire Line
	4800 5250 5350 5250
Connection ~ 5350 5350
$Comp
L GND #PWR14
U 1 1
P 5350 3600
F 0 "#PWR14" H 5350 3600 30  0001 C CNN
F 1 "GND" H 5350 3530 30  0001 C CNN
F 2 "" H 5350 3600 60  0000 C CNN
F 3 "" H 5350 3600 60  0000 C CNN
	1    5350 3600
	1    0    0    -1  
$EndComp
Wire Wire Line
	5350 3550 4800 3550
Wire Wire Line
	5350 3050 5350 3600
Wire Wire Line
	4800 3450 5350 3450
Connection ~ 5350 3550
Wire Wire Line
	4800 3350 5350 3350
Connection ~ 5350 3450
Wire Wire Line
	4800 3250 5350 3250
Connection ~ 5350 3350
Wire Wire Line
	4800 3150 5350 3150
Connection ~ 5350 3250
Wire Wire Line
	4800 3050 5350 3050
Connection ~ 5350 3150
$Comp
L CONN_4 P5
U 1 1
P 10900 6150
F 0 "P5" V 10850 6150 50  0000 C CNN
F 1 "UART" V 10950 6150 50  0000 C CNN
F 2 "~" H 10900 6150 60  0000 C CNN
F 3 "~" H 10900 6150 60  0000 C CNN
	1    10900 6150
	1    0    0    -1  
$EndComp
$Comp
L +3.3V #PWR37
U 1 1
P 10450 6300
F 0 "#PWR37" H 10450 6260 30  0001 C CNN
F 1 "+3.3V" H 10450 6410 30  0000 C CNN
F 2 "" H 10450 6300 60  0000 C CNN
F 3 "" H 10450 6300 60  0000 C CNN
	1    10450 6300
	0    -1   -1   0   
$EndComp
Wire Wire Line
	10450 6300 10550 6300
$Comp
L TST TP1
U 1 1
P 3450 1050
F 0 "TP1" H 3450 1350 40  0000 C CNN
F 1 "TST" H 3450 1300 30  0000 C CNN
F 2 "~" H 3450 1050 60  0000 C CNN
F 3 "~" H 3450 1050 60  0000 C CNN
	1    3450 1050
	1    0    0    -1  
$EndComp
Text Label 3100 1150 0    60   ~ 0
CAN0Tx
Wire Wire Line
	3450 1050 3450 1150
$Comp
L TST TP2
U 1 1
P 3450 1550
F 0 "TP2" H 3450 1850 40  0000 C CNN
F 1 "TST" H 3450 1800 30  0000 C CNN
F 2 "~" H 3450 1550 60  0000 C CNN
F 3 "~" H 3450 1550 60  0000 C CNN
	1    3450 1550
	1    0    0    -1  
$EndComp
Text Label 3100 1650 0    60   ~ 0
CAN0Rx
Wire Wire Line
	3450 1550 3450 1650
Wire Wire Line
	3450 1650 3100 1650
Wire Wire Line
	3450 1150 3100 1150
$Comp
L TST TP3
U 1 1
P 3900 1050
F 0 "TP3" H 3900 1350 40  0000 C CNN
F 1 "TST" H 3900 1300 30  0000 C CNN
F 2 "~" H 3900 1050 60  0000 C CNN
F 3 "~" H 3900 1050 60  0000 C CNN
	1    3900 1050
	1    0    0    -1  
$EndComp
Text Label 3550 1150 0    60   ~ 0
CAN1Tx
Wire Wire Line
	3900 1050 3900 1150
$Comp
L TST TP4
U 1 1
P 3900 1550
F 0 "TP4" H 3900 1850 40  0000 C CNN
F 1 "TST" H 3900 1800 30  0000 C CNN
F 2 "~" H 3900 1550 60  0000 C CNN
F 3 "~" H 3900 1550 60  0000 C CNN
	1    3900 1550
	1    0    0    -1  
$EndComp
Text Label 3550 1650 0    60   ~ 0
CAN1Rx
Wire Wire Line
	3900 1550 3900 1650
Wire Wire Line
	3900 1650 3550 1650
Wire Wire Line
	3900 1150 3550 1150
$Comp
L TST TP5
U 1 1
P 4350 1050
F 0 "TP5" H 4350 1350 40  0000 C CNN
F 1 "TST" H 4350 1300 30  0000 C CNN
F 2 "~" H 4350 1050 60  0000 C CNN
F 3 "~" H 4350 1050 60  0000 C CNN
	1    4350 1050
	1    0    0    -1  
$EndComp
Text Label 4000 1150 0    60   ~ 0
BUS1H
Wire Wire Line
	4350 1050 4350 1150
$Comp
L TST TP6
U 1 1
P 4350 1550
F 0 "TP6" H 4350 1850 40  0000 C CNN
F 1 "TST" H 4350 1800 30  0000 C CNN
F 2 "~" H 4350 1550 60  0000 C CNN
F 3 "~" H 4350 1550 60  0000 C CNN
	1    4350 1550
	1    0    0    -1  
$EndComp
Text Label 4000 1650 0    60   ~ 0
BUS1L
Wire Wire Line
	4350 1550 4350 1650
Wire Wire Line
	4350 1650 4000 1650
Wire Wire Line
	4350 1150 4000 1150
$Comp
L TST TP7
U 1 1
P 4800 1050
F 0 "TP7" H 4800 1350 40  0000 C CNN
F 1 "TST" H 4800 1300 30  0000 C CNN
F 2 "~" H 4800 1050 60  0000 C CNN
F 3 "~" H 4800 1050 60  0000 C CNN
	1    4800 1050
	1    0    0    -1  
$EndComp
Text Label 4450 1150 0    60   ~ 0
BUS2H
Wire Wire Line
	4800 1050 4800 1150
$Comp
L TST TP8
U 1 1
P 4800 1550
F 0 "TP8" H 4800 1850 40  0000 C CNN
F 1 "TST" H 4800 1800 30  0000 C CNN
F 2 "~" H 4800 1550 60  0000 C CNN
F 3 "~" H 4800 1550 60  0000 C CNN
	1    4800 1550
	1    0    0    -1  
$EndComp
Text Label 4450 1650 0    60   ~ 0
BUS2L
Wire Wire Line
	4800 1550 4800 1650
Wire Wire Line
	4800 1650 4450 1650
Wire Wire Line
	4800 1150 4450 1150
$Comp
L +5V #PWR12
U 1 1
P 5000 1050
F 0 "#PWR12" H 5000 1140 20  0001 C CNN
F 1 "+5V" H 5000 1140 30  0000 C CNN
F 2 "" H 5000 1050 60  0000 C CNN
F 3 "" H 5000 1050 60  0000 C CNN
	1    5000 1050
	1    0    0    -1  
$EndComp
$Comp
L TST TP9
U 1 1
P 5200 1050
F 0 "TP9" H 5200 1350 40  0000 C CNN
F 1 "TST" H 5200 1300 30  0000 C CNN
F 2 "~" H 5200 1050 60  0000 C CNN
F 3 "~" H 5200 1050 60  0000 C CNN
	1    5200 1050
	1    0    0    -1  
$EndComp
Wire Wire Line
	5000 1050 5000 1100
Wire Wire Line
	5000 1100 5200 1100
Wire Wire Line
	5200 1100 5200 1050
$Comp
L TST TP10
U 1 1
P 5200 1600
F 0 "TP10" H 5200 1900 40  0000 C CNN
F 1 "TST" H 5200 1850 30  0000 C CNN
F 2 "~" H 5200 1600 60  0000 C CNN
F 3 "~" H 5200 1600 60  0000 C CNN
	1    5200 1600
	1    0    0    -1  
$EndComp
Wire Wire Line
	5000 1550 5000 1650
Wire Wire Line
	5000 1650 5200 1650
Wire Wire Line
	5200 1650 5200 1600
$Comp
L +3.3V #PWR13
U 1 1
P 5000 1550
F 0 "#PWR13" H 5000 1510 30  0001 C CNN
F 1 "+3.3V" H 5000 1660 30  0000 C CNN
F 2 "" H 5000 1550 60  0000 C CNN
F 3 "" H 5000 1550 60  0000 C CNN
	1    5000 1550
	1    0    0    -1  
$EndComp
$Comp
L TST TP11
U 1 1
P 5450 1050
F 0 "TP11" H 5450 1350 40  0000 C CNN
F 1 "TST" H 5450 1300 30  0000 C CNN
F 2 "~" H 5450 1050 60  0000 C CNN
F 3 "~" H 5450 1050 60  0000 C CNN
	1    5450 1050
	1    0    0    -1  
$EndComp
$Comp
L GND #PWR19
U 1 1
P 5450 1100
F 0 "#PWR19" H 5450 1100 30  0001 C CNN
F 1 "GND" H 5450 1030 30  0001 C CNN
F 2 "" H 5450 1100 60  0000 C CNN
F 3 "" H 5450 1100 60  0000 C CNN
	1    5450 1100
	1    0    0    -1  
$EndComp
Wire Wire Line
	5450 1050 5450 1100
$Comp
L JUMPER JP1
U 1 1
P 8800 1800
F 0 "JP1" H 8700 2050 60  0000 C CNN
F 1 "BUS1 TERM" H 8800 1950 40  0000 C CNN
F 2 "~" H 8800 1800 60  0000 C CNN
F 3 "~" H 8800 1800 60  0000 C CNN
	1    8800 1800
	1    0    0    -1  
$EndComp
$Comp
L JUMPER JP2
U 1 1
P 8800 3050
F 0 "JP2" H 8700 3300 60  0000 C CNN
F 1 "BUS2 TERM" H 8800 3200 40  0000 C CNN
F 2 "~" H 8800 3050 60  0000 C CNN
F 3 "~" H 8800 3050 60  0000 C CNN
	1    8800 3050
	1    0    0    -1  
$EndComp
Wire Notes Line
	3050 650  5600 650 
Wire Notes Line
	5600 650  5600 1850
Wire Notes Line
	3050 650  3050 1850
Text Notes 4050 1850 0    60   ~ 0
Test Points\n
Wire Notes Line
	3050 1850 5600 1850
Wire Notes Line
	6150 1100 9150 1100
Wire Notes Line
	6150 1100 6150 3850
Wire Notes Line
	6150 3850 9150 3850
Wire Notes Line
	9150 3850 9150 1100
Text Notes 6650 3800 0    60   ~ 0
High-Speed Transceivers
Wire Notes Line
	5900 4400 5900 6750
Wire Notes Line
	5900 6750 9350 6750
Wire Notes Line
	9350 6750 9350 4300
Wire Notes Line
	9350 4300 5900 4300
Wire Notes Line
	5900 4300 5900 4450
Text Notes 6550 6700 0    60   ~ 0
Single-Wire Transceivers
Wire Notes Line
	650  650  2750 650 
Wire Notes Line
	2750 650  2750 2300
Wire Notes Line
	2750 2300 650  2300
Wire Notes Line
	650  2300 650  650 
Text Notes 1550 2250 0    60   ~ 0
LDO
$Comp
L R R6
U 1 1
P 8850 1950
F 0 "R6" V 8930 1950 40  0000 C CNN
F 1 "120" V 8857 1951 40  0000 C CNN
F 2 "~" V 8780 1950 30  0000 C CNN
F 3 "~" H 8850 1950 30  0000 C CNN
	1    8850 1950
	0    -1   -1   0   
$EndComp
$Comp
L R R7
U 1 1
P 8850 3200
F 0 "R7" V 8930 3200 40  0000 C CNN
F 1 "120" V 8857 3201 40  0000 C CNN
F 2 "~" V 8780 3200 30  0000 C CNN
F 3 "~" H 8850 3200 30  0000 C CNN
	1    8850 3200
	0    -1   -1   0   
$EndComp
Wire Wire Line
	9100 1800 9100 1950
Wire Wire Line
	9100 3050 9100 3200
$EndSCHEMATC
